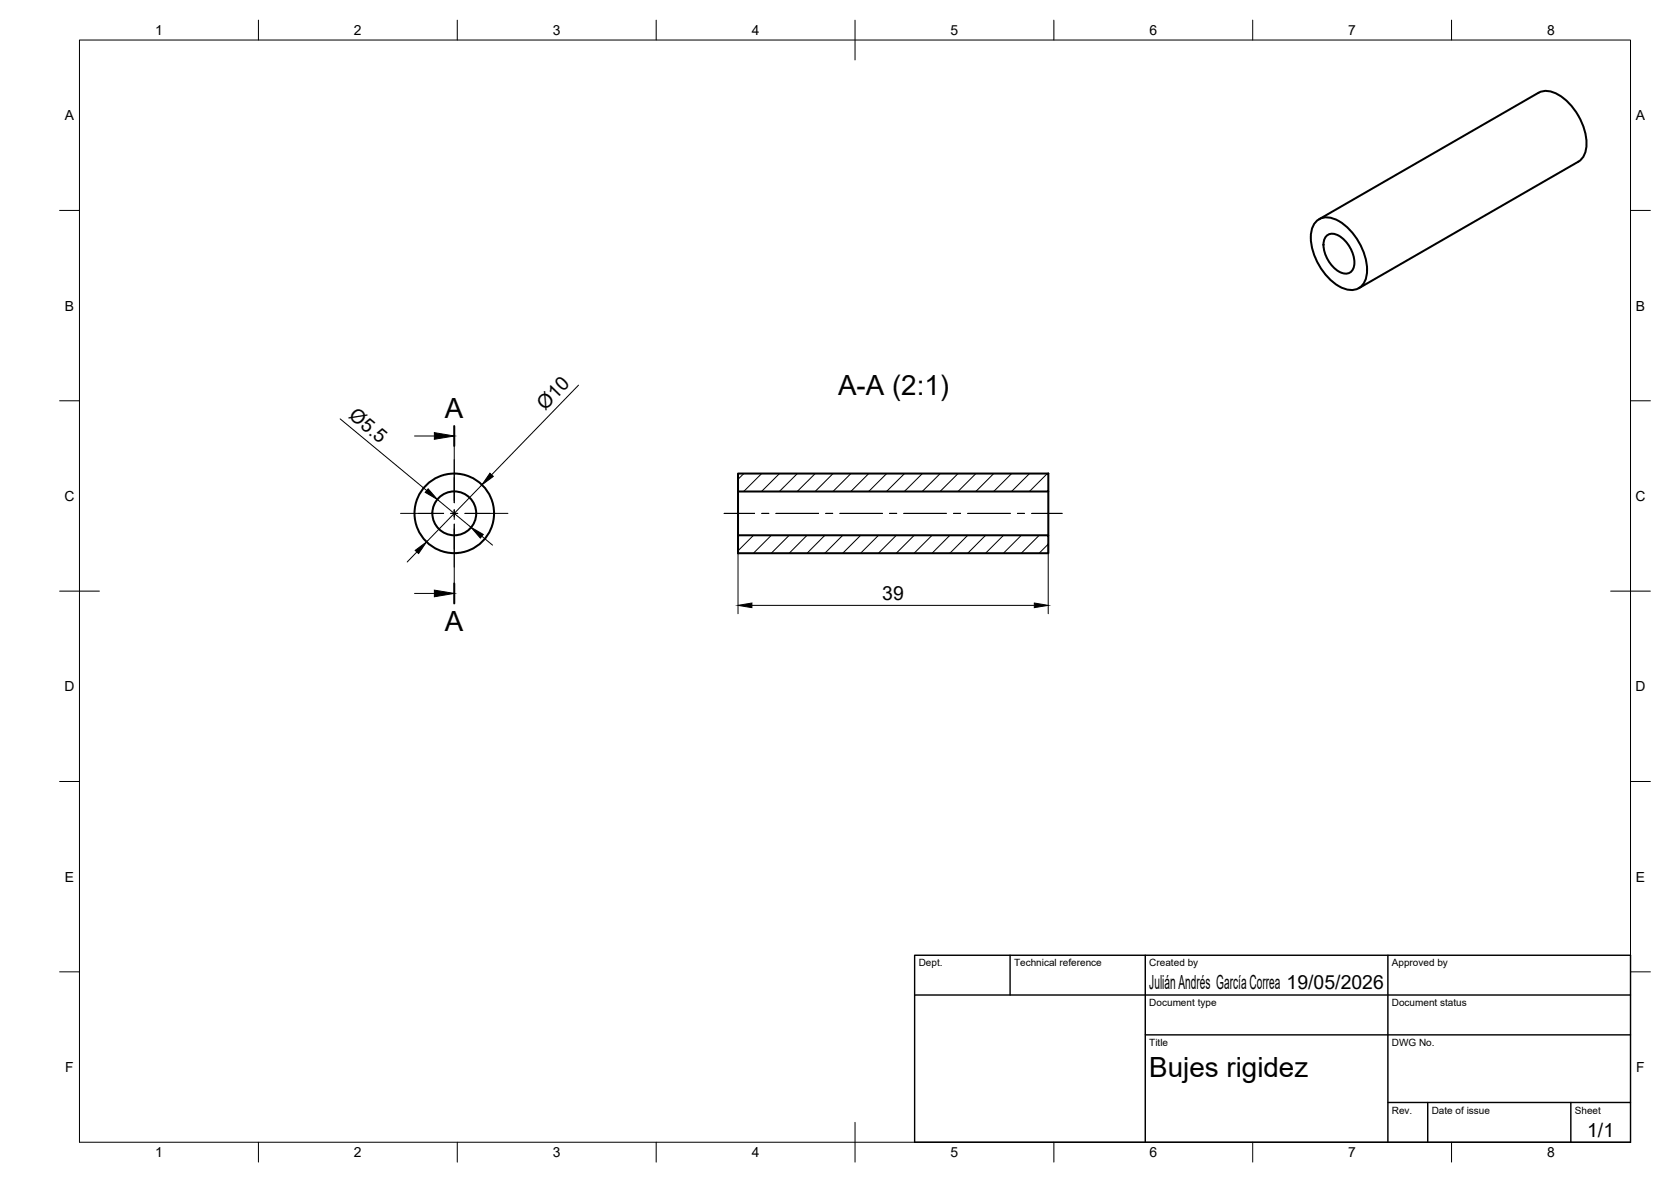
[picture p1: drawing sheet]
<svg xmlns="http://www.w3.org/2000/svg" width="420mm" height="297mm" viewBox="0 0 420 297" stroke-linecap="round" stroke-linejoin="round" font-family="sans-serif">
<!-- layer: Visible -->
<g fill="none" stroke="#000" stroke-width=".51">
<path d="M330.7 55.9a4 4 0 0 1 4.9-.8 15 15 0 0 1 8.1 13.9 4 4 0 0 1-6 3.4 15 15 0 0 1-8-13.9l.2-1zM331.7 55.1l55.2-31.8a5.4 5.4 0 0 1 5.9 1.1 15.3 15.3 0 0 1 6.1 12.7 4.7 4.7 0 0 1-2.1 3.5l-55.1 31.8M333.4 59.4a2.8 2.8 0 0 1 4 .3 7.7 7.7 0 0 1 2.8 7.9 2.32 2.32 0 0 1-3.5 .6 8.2 8.2 0 0 1-3.8-7.5zM185.6 119h78v4.5h-78zM185.6 134.5h78v4.5h-78zM185.6 123.5v11M263.6 123.5v11"/>
<circle cx="114.2" cy="129" r="10"/>
<circle cx="114.2" cy="129" r="5.5"/>
</g>
<!-- layer: BORDER -->
<g fill="none" stroke="#000" stroke-width=".25">
<path d="M20 10.1h390v276.9h-390zM65 5.1v5M115 5.1v5M165 5.1v5M215 5.1v10M265 5.1v5M315 5.1v5M365 5.1v5M15 52.9h5M410 52.9h5M15 100.7h5M410 100.7h5"/>
<path d="M15 148.6h10M405 148.6h10M15 196.4h5M410 196.4h5M15 244.2h5M410 244.2h5M65 287v5M115 287v5M165 287v5M215 282.1v9.9M265 287v5M315 287v5"/>
<path d="M365 287v5"/>
</g>
<!-- layer: TITLEBLOCK -->
<path d="M230 240.1h180v46.9h-180zM230 250h180M254 240.1v9.9M288 240.1v46.9M349 240.1v46.9M288 260.1h122M349 277.1h61M359 277.1v9.9M395 277.1v9.9" fill="none" stroke="#000" stroke-width=".36"/>
<!-- layer: Smart Centers -->
<g fill="none" stroke="#000" stroke-width=".25">
<path d="M114.2 115.5v10.9M100.7 129h10.8M113.3 129h1.8M114.2 128.1v1.8M114.2 131.7v10.8M116.9 129h10.8M182.1 129h7.6M191.5 129h1.8M195.1 129h10.7M207.6 129h1.8M211.2 129h10.7M223.7 129h1.8"/>
<path d="M227.2 129h10.8M239.8 129h1.7M243.3 129h10.7M255.8 129h1.8M259.4 129h7.7"/>
</g>
<!-- layer: Hatching -->
<g fill="none" stroke="#000" stroke-width=".25">
<path d="M187 119l-1.4 1.4M191.5 119l-4.5 4.5M196 119l-4.5 4.5M200.5 119l-4.5 4.5M205 119l-4.6 4.5M209.4 119l-4.4 4.5M213.9 119l-4.5 4.5M218.4 119l-4.5 4.5M222.9 119l-4.5 4.5M227.4 119l-4.5 4.5M231.9 119l-4.5 4.5M236.4 119l-4.5 4.5"/>
<path d="M240.9 119l-4.5 4.5M245.4 119l-4.5 4.5M249.9 119l-4.5 4.5M254.3 119l-4.4 4.5M258.8 119l-4.5 4.5M263.3 119l-4.5 4.5M189.5 134.5l-3.9 3.9M194 134.5l-4.6 4.5M198.4 134.5l-4.5 4.5M202.9 134.5l-4.5 4.5M207.4 134.5l-4.5 4.5M211.9 134.5l-4.5 4.5"/>
<path d="M216.4 134.5l-4.5 4.5M220.9 134.5l-4.5 4.5M225.4 134.5l-4.5 4.5M229.9 134.5l-4.5 4.5M234.4 134.5l-4.6 4.5M238.8 134.5l-4.4 4.5M243.3 134.5l-4.5 4.5M247.8 134.5l-4.5 4.5M252.3 134.5l-4.5 4.5M256.8 134.5l-4.5 4.5M261.3 134.5l-4.5 4.5M263.6 123.3l-.3 .2"/>
<path d="M263.6 136.7l-2.3 2.3"/>
</g>
<!-- layer: Section Lines -->
<path d="M114.2 107.1v5M114.2 146.6v5" fill="none" stroke="#000" stroke-width=".51"/>
<path d="M104.2 109.6h5M114.2 112.1v13.7M114.2 128.2v2.3M114.2 132.9v13.7M104.2 149.1h5" fill="none" stroke="#000" stroke-width=".25"/>
<path d="M109.2 108.7l5 .9-5 .8zM109.2 148.3l5 .8-5 .9z" fill="#000" stroke="#000" stroke-width=".25"/>
<!-- layer: FD_Dimensions -->
<path d="M145.5 96.8l-21.9 22.5M85.5 105.3l21.8 18M104.8 138.7l-2.4 2.5M110 125.5l8.4 7M121.2 134.8l2.6 2.2M121.2 121.8l-13.9 14.4M185.6 136.6v17.6M263.6 136.6v17.6M189.1 152.1h71" fill="none" stroke="#000" stroke-width=".25"/>
<path d="M123.2 118.9l.8 .8-2.8 2.1zM104.4 138.3l2.9-2.1-2.1 2.9zM107.7 122.8l2.3 2.7-3.1-1.8zM118.4 132.5l3.1 1.8-.7 .9zM185.6 152.1l3.5-.6v1.2zM260.1 151.5l3.5 .6-3.5 .6z" fill="#000" stroke="#000" stroke-width=".25"/>
<g font-size="7">
<text x="210.7" y="99.3">A-A (2:1)</text>
<text x="111.9" y="105.1">A</text>
<text x="111.9" y="158.6">A</text>
<text x="289" y="270.6">Bujes rigidez</text>
</g>
<g font-size="4.9">
<text x="87.4" y="104.8" transform="rotate(40 87.4 104.8)">Ø5.5</text>
<text x="137.1" y="103.2" transform="rotate(-46 137.1 103.2)">Ø10</text>
<text x="221.8" y="150.7">39</text>
<text x="289" y="248.5">Julián Andrés García Correa 19/05/2026</text>
<text x="399.1" y="285.7">1/1</text>
</g>
<g font-size="3.5">
<text x="39" y="8.8">1</text>
<text x="89" y="8.8">2</text>
<text x="139" y="8.8">3</text>
<text x="189" y="8.8">4</text>
<text x="239" y="8.8">5</text>
<text x="289" y="8.8">6</text>
<text x="339" y="8.8">7</text>
<text x="389" y="8.8">8</text>
<text x="16.3" y="30.2">A</text>
<text x="411.3" y="30.2">A</text>
<text x="16.3" y="78">B</text>
<text x="411.3" y="78">B</text>
<text x="16.2" y="125.9">C</text>
<text x="411.2" y="125.9">C</text>
<text x="16.2" y="173.7">D</text>
<text x="411.2" y="173.7">D</text>
<text x="16.3" y="221.6">E</text>
<text x="411.3" y="221.6">E</text>
<text x="16.4" y="269.4">F</text>
<text x="411.4" y="269.4">F</text>
<text x="39" y="290.8">1</text>
<text x="89" y="290.8">2</text>
<text x="139" y="290.8">3</text>
<text x="189" y="290.8">4</text>
<text x="239" y="290.8">5</text>
<text x="289" y="290.8">6</text>
<text x="339" y="290.8">7</text>
<text x="389" y="290.8">8</text>
</g>
<g font-size="2.5">
<text x="231" y="242.9">Dept.</text>
<text x="255" y="242.9">Technical reference</text>
<text x="289" y="242.9">Created by</text>
<text x="350" y="242.9">Approved by</text>
<text x="289" y="252.8">Document type</text>
<text x="350" y="252.8">Document status</text>
<text x="289" y="262.9">Title</text>
<text x="350" y="262.9">DWG No.</text>
<text x="350" y="279.9">Rev.</text>
<text x="360" y="279.9">Date of issue</text>
<text x="396" y="279.9">Sheet</text>
</g>
</svg>
